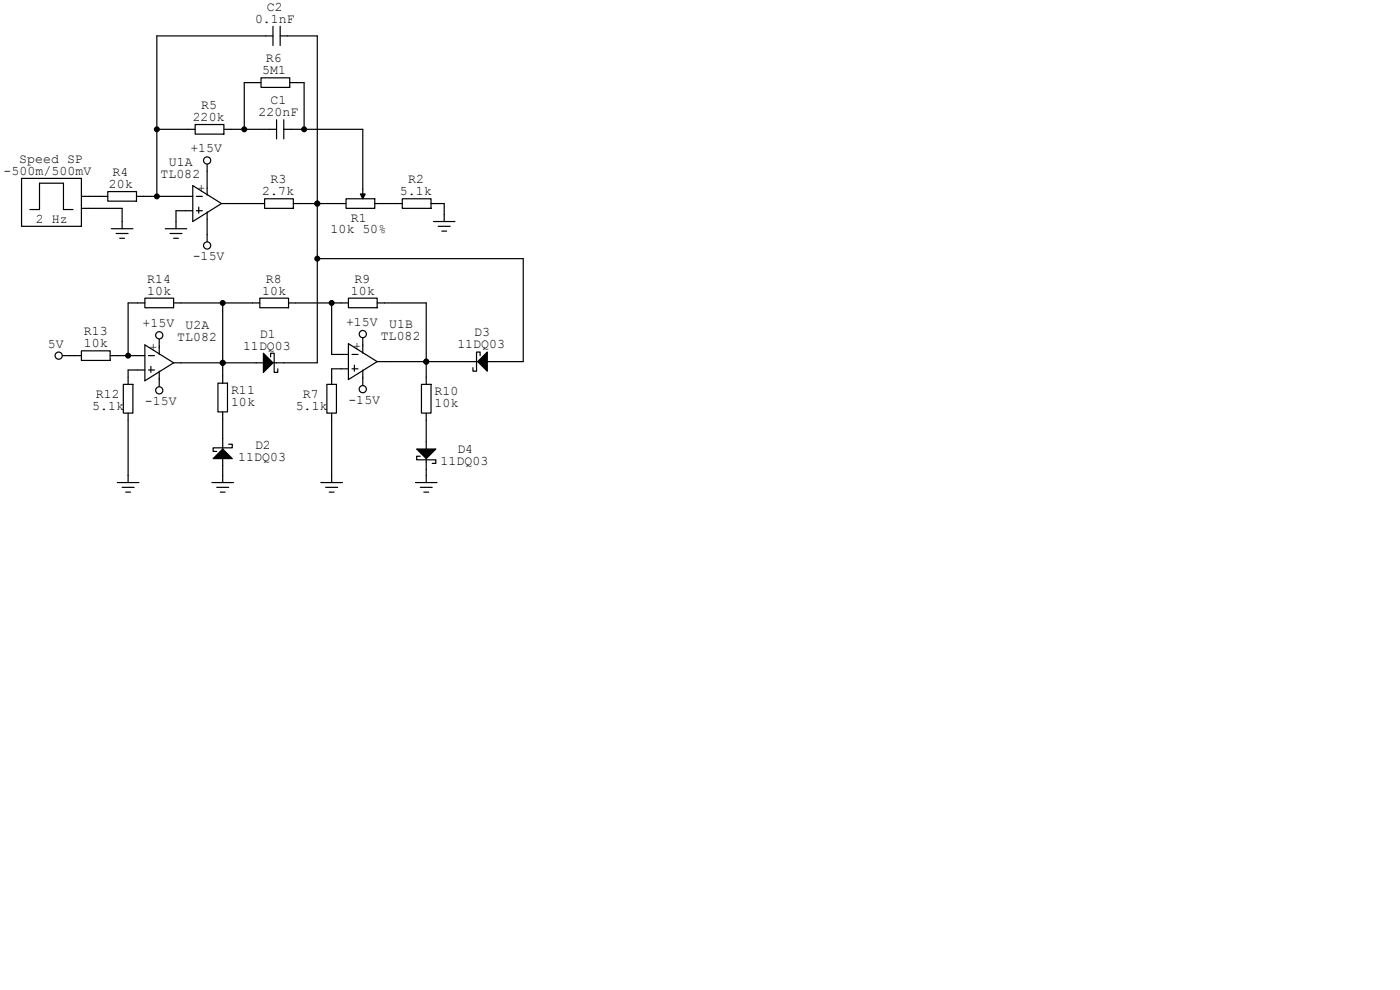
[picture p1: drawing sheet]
<svg xmlns="http://www.w3.org/2000/svg" width="297mm" height="210mm" viewBox="0 0 297 210" stroke-linecap="round" stroke-linejoin="round" font-family="sans-serif">
<path d="M71.9 43.2h1.5M73.4 42.2h6.1v2h-6.1zM77 40.1v1.6M79.5 43.2h1.5M91.9 47h4.6M93 48h2.5M93.7 49h1M94.2 45.5v1.5" fill="none" stroke="#000" stroke-width=".25"/>
<path d="M76.5 41.1h1l-.5 1.1z" fill="#000" stroke="#000" stroke-width=".25"/>
<path d="M4.6 37.8h12.7v10.2h-12.7z" fill-rule="evenodd" fill="#fff" stroke="#000" stroke-width=".25"/>
<path d="M6.3 44.4h2.1v-5.5h5.1v5.5h2M17.3 41.7h1.5M17.3 44.2h1.5M43.9 49.8v1.5" fill="none" stroke="#000" stroke-width=".25"/>
<circle cx="43.9" cy="52.1" r=".76" fill="#fff" stroke="#000" stroke-width=".25"/>
<path d="M43.9 34.8v1.5" fill="none" stroke="#000" stroke-width=".25"/>
<circle cx="43.9" cy="34" r=".76" fill="#fff" stroke="#000" stroke-width=".25"/>
<g fill="none" stroke="#000" stroke-width=".25">
<path d="M56.4 7.6h1.5M57.9 5.6v4.1M59.4 5.6v4.1M59.4 7.6h1.6M40.9 39.4l6.1 3.8-6.1 3.8zM43.9 39.9v1.5M57.1 27.4h1.6M58.7 25.4v4.1M60.2 25.4v4.1M60.2 27.4h1.5M23.6 48.5h4.6M24.6 49.5h2.6"/>
<path d="M25.4 50.5h1M25.9 47v1.5M35.1 48.5h4.5M36.1 49.5h2.5M36.8 50.5h1M37.3 47v1.5M39.4 41.7h1.5M39.4 44.7h1.5M41.7 41.7h1.2M41.7 44.7h1.2M42.2 43.9v1.3M43.9 45v1.5"/>
<path d="M47 43.2h1.5M13.2 75.4h1.5"/>
</g>
<circle cx="12.4" cy="75.4" r=".76" fill="#fff" stroke="#000" stroke-width=".25"/>
<path d="M77 80.3v1.5" fill="none" stroke="#000" stroke-width=".25"/>
<circle cx="77" cy="82.5" r=".76" fill="#fff" stroke="#000" stroke-width=".25"/>
<path d="M77 71.6v1.6" fill="none" stroke="#000" stroke-width=".25"/>
<circle cx="77" cy="70.9" r=".76" fill="#fff" stroke="#000" stroke-width=".25"/>
<g fill="none" stroke="#000" stroke-width=".25">
<path d="M72.4 75.2h1.5M72.4 78.2h1.5M73.9 72.9l6.1 3.8-6.1 3.8zM74.7 75.2h1.2M74.7 78.2h1.2M75.2 77.5v1.2M77 73.4v1.5M77 78.5v1.5M80 76.7h1.5M33.8 80.5v1.5M45 102.4h4.5M46 103.4h2.5"/>
<path d="M46.7 104.4h1.1M47.2 100.8v1.6M68.1 102.4h4.5M69.1 103.4h2.5M69.8 104.4h1.1M70.4 100.8v1.6M88.1 102.4h4.6M89.2 103.4h2.5M89.9 104.4h1M90.4 100.8v1.6"/>
</g>
<circle cx="33.8" cy="82.8" r=".76" fill="#fff" stroke="#000" stroke-width=".25"/>
<path d="M33.8 71.9v1.5" fill="none" stroke="#000" stroke-width=".25"/>
<circle cx="33.8" cy="71.1" r=".76" fill="#fff" stroke="#000" stroke-width=".25"/>
<g fill="none" stroke="#000" stroke-width=".25">
<path d="M55.4 16.5h6.1v2h-6.1zM55.4 17.5h-3.6v9.9M56.4 7.6h-23.1v34.1M61 7.6h6.3v69.4h-9.4M61.5 17.5h3v9.9M33.3 27.4h8.1M41.4 26.4h6.1v2h-6.1zM43.9 36.3v3.6M47.5 27.4h9.6M61.7 27.4h15.3v12.7M18.8 41.7h4.1M18.8 44.2h7.1v2.8"/>
<path d="M22.9 40.6h6.1v2.1h-6.1zM29 41.7h10.4M39.4 44.7h-2.1v2.3M43.9 46.5v3.3M48.5 43.2h7.6M56.1 42.2h6.1v2h-6.1zM62.2 43.2h9.7M67.3 54.9h43.7v21.8h-7.6M81 43.2h4.3M85.3 42.2h6.1v2h-6.1zM91.4 43.2h2.8v2.3M14.7 75.4h2.6"/>
<path d="M17.3 74.4h6.1v2.1h-6.1zM23.4 75.4h7.3M30.7 63.2h6.1v2.1h-6.1zM30.7 73.2l6.1 3.8-6.1 3.8zM30.7 78.5h-3.5v3M30.7 64.3h-3.5v11.1M31.5 75.4h1.3M31.5 78.5h1.3M32 77.7v1.3M33.8 73.4v1.8M33.8 78.7v1.8M36.8 77h19.1"/>
<path d="M36.8 64.3h18.3M47.2 64.3v17M55.1 63.2h6.1v2.1h-6.1zM57.4 75.7v-.8h.8v4.1h.7v-.8M61.2 64.3h12.7M70.4 64.3v10.9h2M72.4 78.2h-2v3.3M73.9 63.2h6.1v2.1h-6.1zM77 73.2v.2M80 64.3h10.4v17.2M81.5 76.7h19.8M101.9 75.4v-.7h-.8v4h-.8v-.7"/>
<path d="M26.2 81.5h2v6.1h-2zM27.2 87.6v14.8M46.2 81.3h2.1v6.1h-2.1zM47.2 87.4v7.8M47.2 97.3v3.5M48.5 94.2h.8v.8h-4.1v.8h.8M69.3 81.5h2.1v6.1h-2.1zM70.4 87.6v13.2M77 80v.3M89.2 96.8h-.8v.7h4.1v.8h-.8M89.4 81.5h2v6.1h-2zM90.4 87.6v7.6"/>
<path d="M90.4 97.3v3.5M24.9 102.4h4.6M25.9 103.4h2.5M26.7 104.4h1"/>
</g>
<g fill="#000" stroke="#000" stroke-width=".25">
<path d="M55.9 74.9l2 2.1-2 2zM101.3 76.7l2.1-2v4zM45.2 97.3l2-2.1 2.1 2.1zM88.4 95.2h4.1l-2.1 2.1z"/>
<circle cx="33.3" cy="27.4" r=".51"/>
<circle cx="51.8" cy="27.4" r=".51"/>
<circle cx="64.5" cy="27.4" r=".51"/>
<circle cx="33.3" cy="41.7" r=".51"/>
<circle cx="67.3" cy="43.2" r=".51"/>
<circle cx="67.3" cy="54.9" r=".51"/>
<circle cx="27.2" cy="75.4" r=".51"/>
<circle cx="47.2" cy="64.3" r=".51"/>
<circle cx="47.2" cy="77" r=".51"/>
<circle cx="70.4" cy="64.3" r=".51"/>
<circle cx="90.4" cy="76.7" r=".51"/>
</g>
<g font-size="2.8">
<text x="54.1" y="4.8">0.1nF</text>
<text x="56.6" y="2.3">C2</text>
<text x="55.6" y="15.7">5M1</text>
<text x="56.4" y="13.2">R6</text>
<text x="42.7" y="23.1">R5</text>
<text x="57.4" y="22.1">C1</text>
<text x="40.9" y="25.7">220k</text>
<text x="54.9" y="24.6">220nF</text>
<text x="4.1" y="34.5">Speed SP</text>
<text x="35.8" y="35.3">U1A</text>
<text x="40.4" y="32.3">+15V</text>
<text x=".8" y="37.1">-500m/500mV</text>
<text x="23.1" y="39.9">20k</text>
<text x="23.9" y="37.3">R4</text>
<text x="34" y="37.8">TL082</text>
<text x="41.9" y="40.6">+</text>
<text x="55.6" y="41.4">2.7k</text>
<text x="57.4" y="38.9">R3</text>
<text x="84.8" y="41.4">5.1k</text>
<text x="86.6" y="38.9">R2</text>
<text x="7.6" y="47.2">2 Hz</text>
<text x="74.4" y="47">R1</text>
<text x="70.1" y="49.5">10k 50%</text>
<text x="31.2" y="59.9">R14</text>
<text x="40.9" y="55.1">-15V</text>
<text x="56.4" y="59.9">R8</text>
<text x="75.2" y="59.9">R9</text>
<text x="31.2" y="62.5">10k</text>
<text x="55.6" y="62.5">10k</text>
<text x="74.4" y="62.5">10k</text>
<text x="17.8" y="71.1">R13</text>
<text x="30.2" y="69.3">+15V</text>
<text x="39.4" y="69.9">U2A</text>
<text x="55.1" y="71.6">D1</text>
<text x="73.4" y="69.1">+15V</text>
<text x="82.5" y="69.6">U1B</text>
<text x="100.6" y="71.4">D3</text>
<text x="10.2" y="73.9">5V</text>
<text x="17.8" y="73.7">10k</text>
<text x="31.7" y="74.4">+</text>
<text x="37.6" y="72.4">TL082</text>
<text x="51.6" y="74.2">11DQ03</text>
<text x="74.9" y="74.2">+</text>
<text x="80.8" y="72.1">TL082</text>
<text x="97" y="73.9">11DQ03</text>
<text x="49" y="83.6">R11</text>
<text x="92.2" y="83.8">R10</text>
<text x="19.6" y="86.9">5.1k</text>
<text x="20.3" y="84.3">R12</text>
<text x="30.7" y="85.9">-15V</text>
<text x="49" y="86.1">10k</text>
<text x="62.7" y="86.9">5.1k</text>
<text x="64.3" y="84.3">R7</text>
<text x="73.9" y="85.6">-15V</text>
<text x="92.2" y="86.4">10k</text>
<text x="54.1" y="95.3">D2</text>
<text x="50.5" y="97.8">11DQ03</text>
<text x="93.5" y="98.6">11DQ03</text>
<text x="97" y="96">D4</text>
</g>
</svg>
